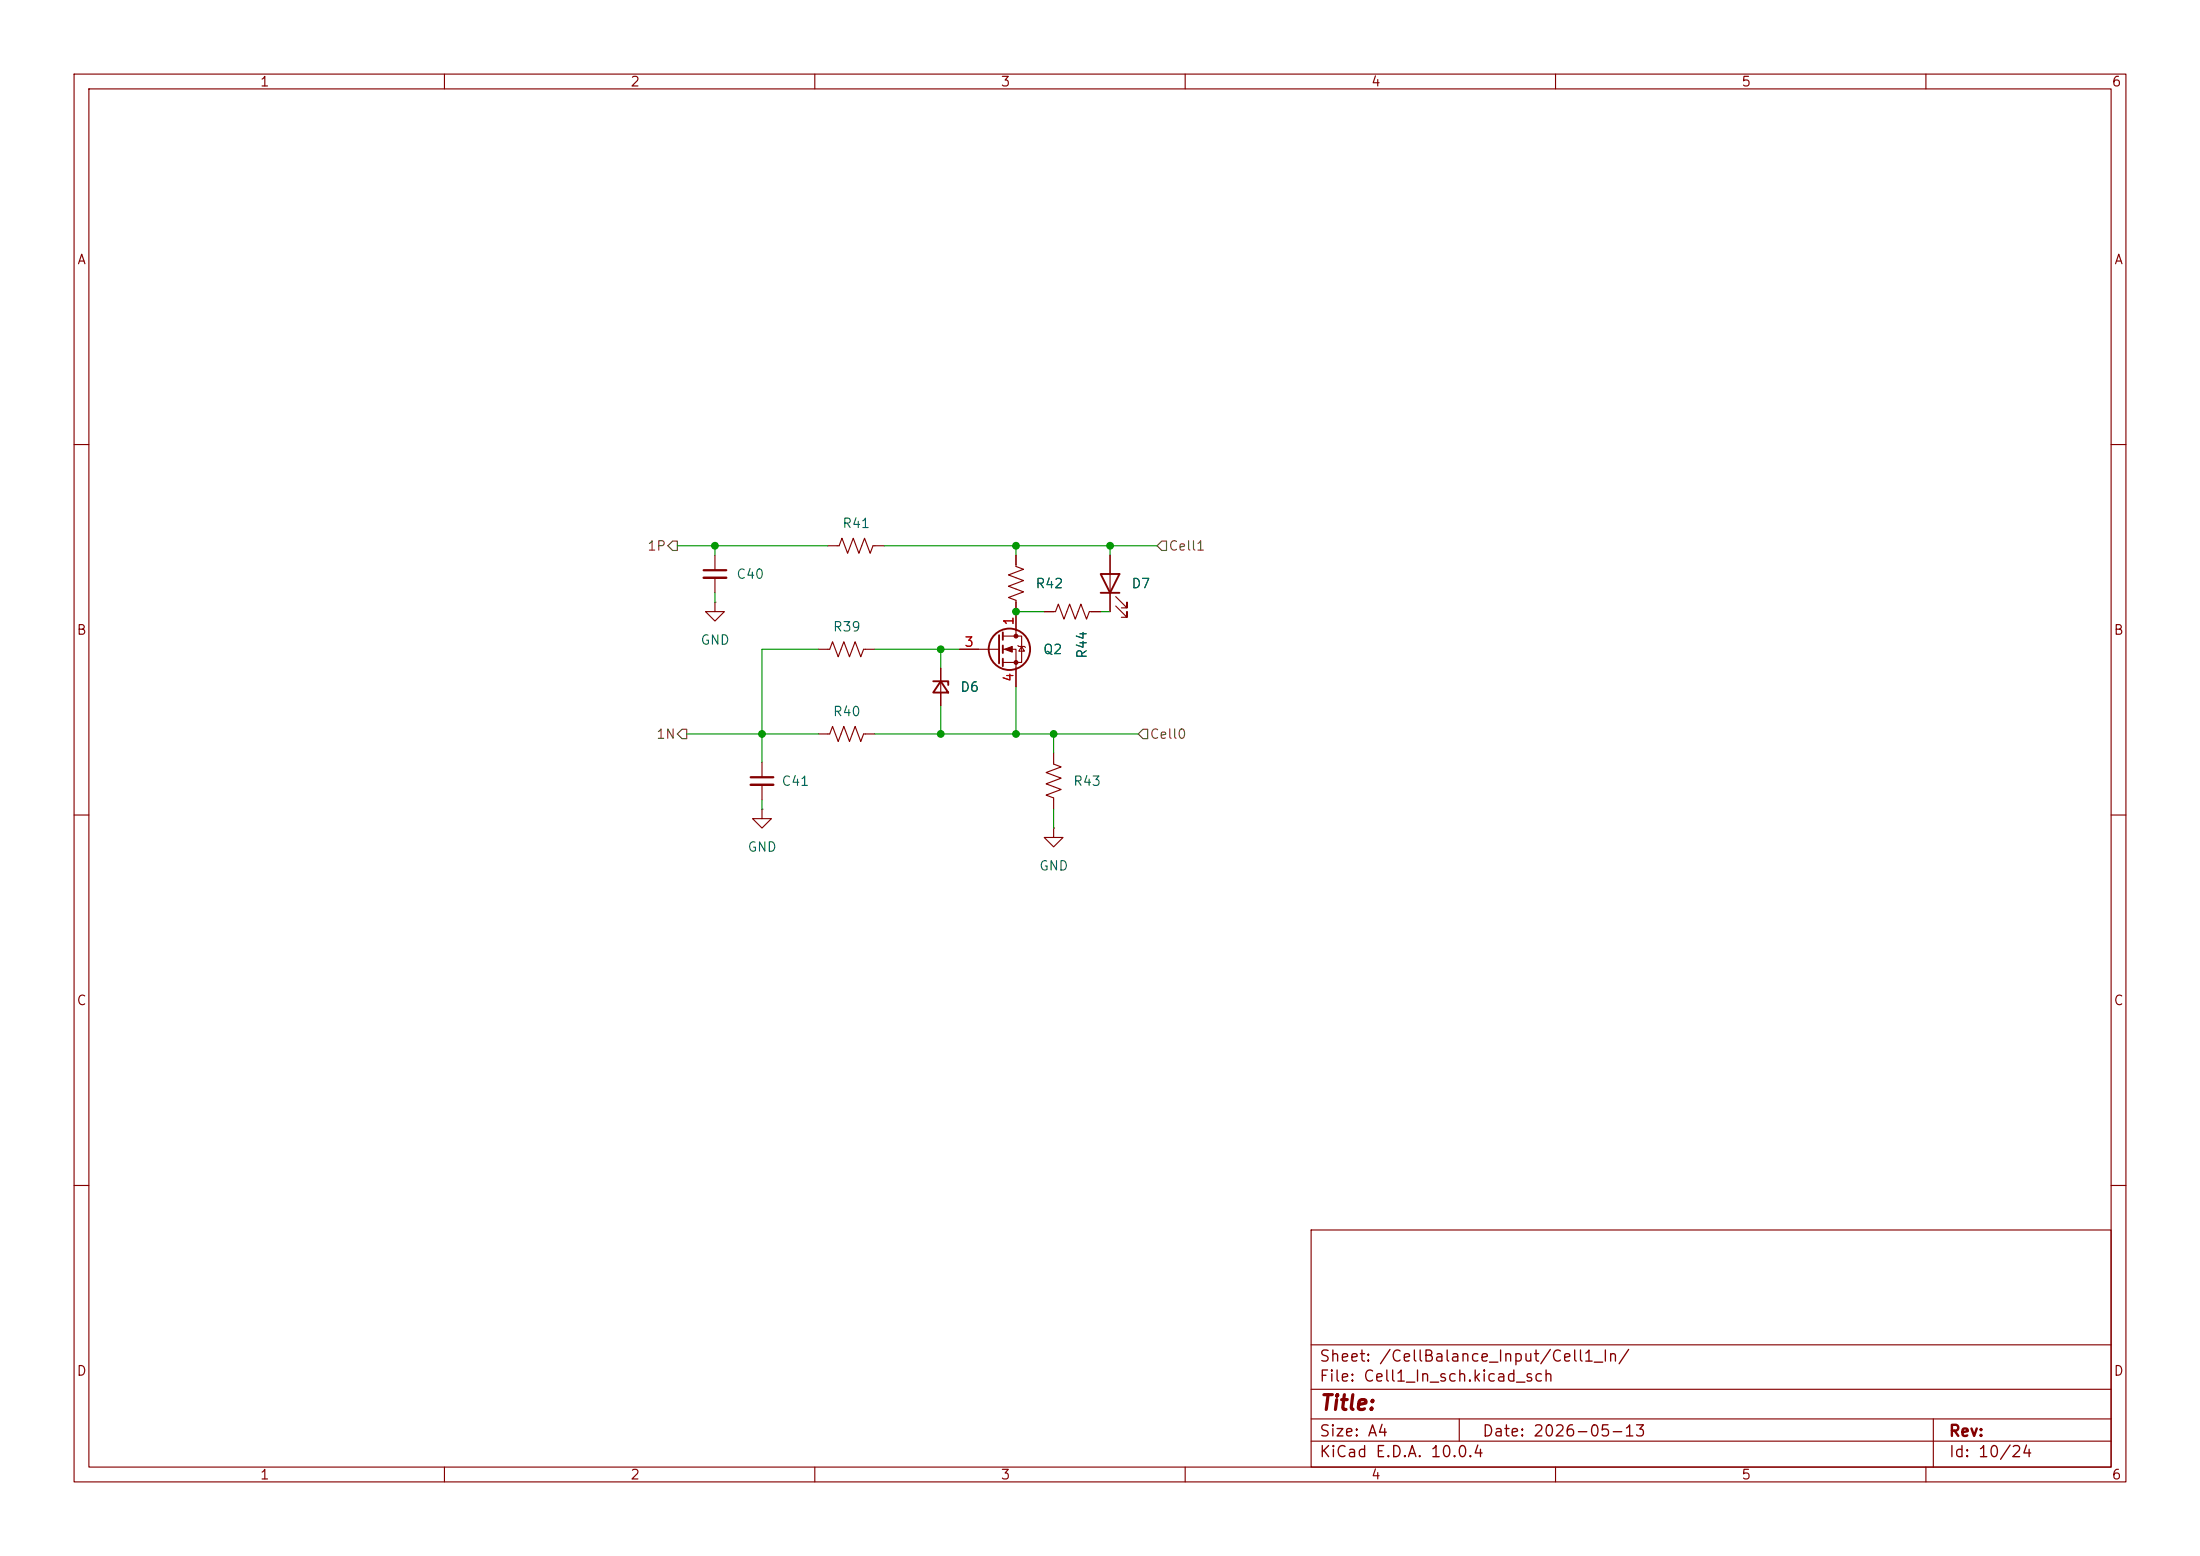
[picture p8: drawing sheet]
(kicad_sch
 (version 20260306)
 (generator "eeschema")
 (generator_version "10.0")
 (paper "A4")
 (title_block
  (date "2026-05-13"))
 (lib_symbols
  (symbol "Device:C_Small"
   (pin_numbers (hide yes))
   (pin_names
    (offset 0.254) (hide yes)) (exclude_from_sim no) (in_bom yes) (on_board yes)
   (in_pos_files yes)
   (duplicate_pin_numbers_are_jumpers no)
   (property "Reference" "C" (at 0.254 1.778 0) (show_name no) (do_not_autoplace no) (effects (font (size 1.27 1.27)) (justify left)))
   (property "Value" "C_Small" (at 0.254 -2.032 0) (show_name no) (do_not_autoplace no) (effects (font (size 1.27 1.27)) (justify left)))
   (property "Footprint" "" (at 0 0 0) (show_name no) (do_not_autoplace no) (hide yes) (effects (font (size 1.27 1.27))))
   (property "Datasheet" "" (at 0 0 0) (show_name no) (do_not_autoplace no) (hide yes) (effects (font (size 1.27 1.27))))
   (property "Description" "Unpolarized capacitor, small symbol" (at 0 0 0) (show_name no) (do_not_autoplace no) (hide yes) (effects (font (size 1.27 1.27))))
   (symbol "C_Small_0_1"
    (polyline (pts (xy -1.524 0.508) (xy 1.524 0.508)) (stroke (width 0.3048) (type default)) (fill (type none)))
    (polyline (pts (xy -1.524 -0.508) (xy 1.524 -0.508)) (stroke (width 0.3302) (type default)) (fill (type none))))
   (symbol "C_Small_1_1"
    (pin passive line (at 0 2.54 270) (length 2.032) (name "" (effects (font (size 1.27 1.27)))) (number "1" (effects (font (size 1.27 1.27)))))
    (pin passive line (at 0 -2.54 90) (length 2.032) (name "" (effects (font (size 1.27 1.27)))) (number "2" (effects (font (size 1.27 1.27))))))
   (embedded_fonts no))
  (symbol "Device:D_Zener_Small"
   (pin_numbers (hide yes))
   (pin_names
    (offset 0.254) (hide yes)) (exclude_from_sim no) (in_bom yes) (on_board yes)
   (in_pos_files yes)
   (duplicate_pin_numbers_are_jumpers no)
   (property "Reference" "D" (at 0 2.286 0) (show_name no) (do_not_autoplace no) (effects (font (size 1.27 1.27))))
   (property "Value" "D_Zener_Small" (at 0 -2.286 0) (show_name no) (do_not_autoplace no) (effects (font (size 1.27 1.27))))
   (property "Footprint" "" (at 0 0 90) (show_name no) (do_not_autoplace no) (hide yes) (effects (font (size 1.27 1.27))))
   (property "Datasheet" "" (at 0 0 90) (show_name no) (do_not_autoplace no) (hide yes) (effects (font (size 1.27 1.27))))
   (property "Description" "Zener diode, small symbol" (at 0 0 0) (show_name no) (do_not_autoplace no) (hide yes) (effects (font (size 1.27 1.27))))
   (symbol "D_Zener_Small_0_1"
    (polyline (pts (xy -0.254 1.016) (xy -0.762 1.016) (xy -0.762 -1.016)) (stroke (width 0.254) (type default)) (fill (type none)))
    (polyline (pts (xy 0.762 1.016) (xy -0.762 0) (xy 0.762 -1.016) (xy 0.762 1.016)) (stroke (width 0.254) (type default)) (fill (type none)))
    (polyline (pts (xy 0.762 0) (xy -0.762 0)) (stroke (width 0) (type default)) (fill (type none))))
   (symbol "D_Zener_Small_1_1"
    (pin passive line (at -2.54 0 0) (length 1.778) (name "K" (effects (font (size 1.27 1.27)))) (number "1" (effects (font (size 1.27 1.27)))))
    (pin passive line (at 2.54 0 180) (length 1.778) (name "A" (effects (font (size 1.27 1.27)))) (number "2" (effects (font (size 1.27 1.27))))))
   (embedded_fonts no))
  (symbol "Device:LED"
   (pin_numbers (hide yes))
   (pin_names
    (offset 1.016) (hide yes)) (exclude_from_sim no) (in_bom yes) (on_board yes)
   (in_pos_files yes)
   (duplicate_pin_numbers_are_jumpers no)
   (property "Reference" "D" (at 0 2.54 0) (show_name no) (do_not_autoplace no) (effects (font (size 1.27 1.27))))
   (property "Value" "LED" (at 0 -2.54 0) (show_name no) (do_not_autoplace no) (effects (font (size 1.27 1.27))))
   (property "Footprint" "" (at 0 0 0) (show_name no) (do_not_autoplace no) (hide yes) (effects (font (size 1.27 1.27))))
   (property "Datasheet" "" (at 0 0 0) (show_name no) (do_not_autoplace no) (hide yes) (effects (font (size 1.27 1.27))))
   (property "Description" "Light emitting diode" (at 0 0 0) (show_name no) (do_not_autoplace no) (hide yes) (effects (font (size 1.27 1.27))))
   (property "Sim.Pins" "1=K 2=A" (at 0 0 0) (show_name no) (do_not_autoplace no) (hide yes) (effects (font (size 1.27 1.27))))
   (symbol "LED_0_1"
    (polyline (pts (xy -3.048 -0.762) (xy -4.572 -2.286) (xy -3.81 -2.286) (xy -4.572 -2.286) (xy -4.572 -1.524)) (stroke (width 0) (type default)) (fill (type none)))
    (polyline (pts (xy -1.778 -0.762) (xy -3.302 -2.286) (xy -2.54 -2.286) (xy -3.302 -2.286) (xy -3.302 -1.524)) (stroke (width 0) (type default)) (fill (type none)))
    (polyline (pts (xy -1.27 0) (xy 1.27 0)) (stroke (width 0) (type default)) (fill (type none)))
    (polyline (pts (xy -1.27 -1.27) (xy -1.27 1.27)) (stroke (width 0.254) (type default)) (fill (type none)))
    (polyline (pts (xy 1.27 -1.27) (xy 1.27 1.27) (xy -1.27 0) (xy 1.27 -1.27)) (stroke (width 0.254) (type default)) (fill (type none))))
   (symbol "LED_1_1"
    (pin passive line (at -3.81 0 0) (length 2.54) (name "K" (effects (font (size 1.27 1.27)))) (number "1" (effects (font (size 1.27 1.27)))))
    (pin passive line (at 3.81 0 180) (length 2.54) (name "A" (effects (font (size 1.27 1.27)))) (number "2" (effects (font (size 1.27 1.27))))))
   (embedded_fonts no))
  (symbol "Device:R_US"
   (pin_numbers (hide yes))
   (pin_names
    (offset 0)) (exclude_from_sim no) (in_bom yes) (on_board yes)
   (in_pos_files yes)
   (duplicate_pin_numbers_are_jumpers no)
   (property "Reference" "R" (at 2.54 0 90) (show_name no) (do_not_autoplace no) (effects (font (size 1.27 1.27))))
   (property "Value" "R_US" (at -2.54 0 90) (show_name no) (do_not_autoplace no) (effects (font (size 1.27 1.27))))
   (property "Footprint" "" (at 1.016 -0.254 90) (show_name no) (do_not_autoplace no) (hide yes) (effects (font (size 1.27 1.27))))
   (property "Datasheet" "" (at 0 0 0) (show_name no) (do_not_autoplace no) (hide yes) (effects (font (size 1.27 1.27))))
   (property "Description" "Resistor, US symbol" (at 0 0 0) (show_name no) (do_not_autoplace no) (hide yes) (effects (font (size 1.27 1.27))))
   (symbol "R_US_0_1"
    (polyline (pts (xy 0 2.286) (xy 0 2.54)) (stroke (width 0) (type default)) (fill (type none)))
    (polyline (pts (xy 0 2.286) (xy 1.016 1.905) (xy 0 1.524) (xy -1.016 1.143) (xy 0 0.762)) (stroke (width 0) (type default)) (fill (type none)))
    (polyline (pts (xy 0 0.762) (xy 1.016 0.381) (xy 0 0) (xy -1.016 -0.381) (xy 0 -0.762)) (stroke (width 0) (type default)) (fill (type none)))
    (polyline (pts (xy 0 -0.762) (xy 1.016 -1.143) (xy 0 -1.524) (xy -1.016 -1.905) (xy 0 -2.286)) (stroke (width 0) (type default)) (fill (type none)))
    (polyline (pts (xy 0 -2.286) (xy 0 -2.54)) (stroke (width 0) (type default)) (fill (type none))))
   (symbol "R_US_1_1"
    (pin passive line (at 0 3.81 270) (length 1.27) (name "" (effects (font (size 1.27 1.27)))) (number "1" (effects (font (size 1.27 1.27)))))
    (pin passive line (at 0 -3.81 90) (length 1.27) (name "" (effects (font (size 1.27 1.27)))) (number "2" (effects (font (size 1.27 1.27))))))
   (embedded_fonts no))
  (symbol "Transistor_FET:RQ6E080AJ"
   (pin_names (hide yes)) (exclude_from_sim no) (in_bom yes) (on_board yes)
   (in_pos_files yes)
   (duplicate_pin_numbers_are_jumpers no)
   (property "Reference" "Q" (at 5.08 1.905 0) (show_name no) (do_not_autoplace no) (effects (font (size 1.27 1.27)) (justify left)))
   (property "Value" "RQ6E080AJ" (at 5.08 0 0) (show_name no) (do_not_autoplace no) (effects (font (size 1.27 1.27)) (justify left)))
   (property "Footprint" "Package_TO_SOT_SMD:TSOT-23-6" (at 5.08 -1.905 0) (show_name no) (do_not_autoplace no) (hide yes) (effects (font (size 1.27 1.27)
    (italic yes)) (justify left)))
   (property "Datasheet" "https://fscdn.rohm.com/en/products/databook/datasheet/discrete/transistor/mosfet/rq6e080ajtcr-e.pdf" (at 5.08 -3.81 0) (show_name no) (do_not_autoplace no) (hide yes) (effects (font (size 1.27 1.27)) (justify left)))
   (property "Description" "8A Id, 30V Vds, 16.5 mOhm RdsOn, N-Channel Small-Signal MOSFET, TSOT-23-6" (at 0 0 0) (show_name no) (do_not_autoplace no) (hide yes) (effects (font (size 1.27 1.27))))
   (symbol "RQ6E080AJ_0_1"
    (polyline (pts (xy 0.254 1.905) (xy 0.254 -1.905)) (stroke (width 0.254) (type default)) (fill (type none)))
    (polyline (pts (xy 0.254 0) (xy -2.54 0)) (stroke (width 0) (type default)) (fill (type none)))
    (polyline (pts (xy 0.762 2.286) (xy 0.762 1.27)) (stroke (width 0.254) (type default)) (fill (type none)))
    (polyline (pts (xy 0.762 0.508) (xy 0.762 -0.508)) (stroke (width 0.254) (type default)) (fill (type none)))
    (polyline (pts (xy 0.762 -1.27) (xy 0.762 -2.286)) (stroke (width 0.254) (type default)) (fill (type none)))
    (polyline (pts (xy 0.762 -1.778) (xy 3.302 -1.778) (xy 3.302 1.778) (xy 0.762 1.778)) (stroke (width 0) (type default)) (fill (type none)))
    (polyline (pts (xy 1.016 0) (xy 2.032 0.381) (xy 2.032 -0.381) (xy 1.016 0)) (stroke (width 0) (type default)) (fill (type outline)))
    (circle (center 1.651 0) (radius 2.794) (stroke (width 0.254) (type default)) (fill (type none)))
    (polyline (pts (xy 2.54 2.54) (xy 2.54 1.778)) (stroke (width 0) (type default)) (fill (type none)))
    (circle (center 2.54 1.778) (radius 0.254) (stroke (width 0) (type default)) (fill (type outline)))
    (circle (center 2.54 -1.778) (radius 0.254) (stroke (width 0) (type default)) (fill (type outline)))
    (polyline (pts (xy 2.54 -2.54) (xy 2.54 0) (xy 0.762 0)) (stroke (width 0) (type default)) (fill (type none)))
    (polyline (pts (xy 2.794 0.508) (xy 2.921 0.381) (xy 3.683 0.381) (xy 3.81 0.254)) (stroke (width 0) (type default)) (fill (type none)))
    (polyline (pts (xy 3.302 0.381) (xy 2.921 -0.254) (xy 3.683 -0.254) (xy 3.302 0.381)) (stroke (width 0) (type default)) (fill (type none))))
   (symbol "RQ6E080AJ_1_1"
    (pin passive line (at 2.54 5.08 270) (length 2.54) (name "D" (effects (font (size 1.27 1.27)))) (number "1" (effects (font (size 1.27 1.27)))))
    (pin passive line (at 2.54 5.08 270) (length 2.54) (hide yes) (name "D" (effects (font (size 1.27 1.27)))) (number "2" (effects (font (size 1.27 1.27)))))
    (pin input line (at -5.08 0 0) (length 2.54) (name "G" (effects (font (size 1.27 1.27)))) (number "3" (effects (font (size 1.27 1.27)))))
    (pin passive line (at 2.54 -5.08 90) (length 2.54) (name "S" (effects (font (size 1.27 1.27)))) (number "4" (effects (font (size 1.27 1.27)))))
    (pin passive line (at 2.54 5.08 270) (length 2.54) (hide yes) (name "D" (effects (font (size 1.27 1.27)))) (number "5" (effects (font (size 1.27 1.27)))))
    (pin passive line (at 2.54 5.08 270) (length 2.54) (hide yes) (name "D" (effects (font (size 1.27 1.27)))) (number "6" (effects (font (size 1.27 1.27))))))
   (embedded_fonts no))
  (symbol "power:GND"
   (power global)
   (pin_numbers (hide yes))
   (pin_names
    (offset 0) (hide yes)) (exclude_from_sim no) (in_bom yes) (on_board yes)
   (in_pos_files yes)
   (duplicate_pin_numbers_are_jumpers no)
   (property "Reference" "#PWR" (at 0 -6.35 0) (show_name no) (do_not_autoplace no) (hide yes) (effects (font (size 1.27 1.27))))
   (property "Value" "GND" (at 0 -3.81 0) (show_name no) (do_not_autoplace no) (effects (font (size 1.27 1.27))))
   (property "Footprint" "" (at 0 0 0) (show_name no) (do_not_autoplace no) (hide yes) (effects (font (size 1.27 1.27))))
   (property "Datasheet" "" (at 0 0 0) (show_name no) (do_not_autoplace no) (hide yes) (effects (font (size 1.27 1.27))))
   (property "Description" "Power symbol creates a global label with name \"GND\" , ground" (at 0 0 0) (show_name no) (do_not_autoplace no) (hide yes) (effects (font (size 1.27 1.27))))
   (symbol "GND_0_1"
    (polyline (pts (xy 0 0) (xy 0 -1.27) (xy 1.27 -1.27) (xy 0 -2.54) (xy -1.27 -1.27) (xy 0 -1.27)) (stroke (width 0) (type default)) (fill (type none))))
   (symbol "GND_1_1"
    (pin power_in line (at 0 0 270) (length 0) (name "" (effects (font (size 1.27 1.27)))) (number "1" (effects (font (size 1.27 1.27))))))
   (embedded_fonts no)))
 (junction
  (at 127 87.63)
  (diameter 0)
  (color 0 0 0 0))
 (junction
  (at 142.24 99.06)
  (diameter 0)
  (color 0 0 0 0))
 (junction
  (at 127 99.06)
  (diameter 0)
  (color 0 0 0 0))
 (junction
  (at 137.16 73.66)
  (diameter 0)
  (color 0 0 0 0))
 (junction
  (at 102.87 99.06)
  (diameter 0)
  (color 0 0 0 0))
 (junction
  (at 137.16 82.55)
  (diameter 0)
  (color 0 0 0 0))
 (junction
  (at 149.86 73.66)
  (diameter 0)
  (color 0 0 0 0))
 (junction
  (at 137.16 99.06)
  (diameter 0)
  (color 0 0 0 0))
 (junction
  (at 96.52 73.66)
  (diameter 0)
  (color 0 0 0 0))
 (wire
  (pts (xy 96.52 74.93) (xy 96.52 73.66))
  (stroke (width 0) (type default)))
 (wire
  (pts (xy 142.24 99.06) (xy 153.67 99.06))
  (stroke (width 0) (type default)))
 (wire
  (pts (xy 102.87 87.63) (xy 102.87 99.06))
  (stroke (width 0) (type default)))
 (wire
  (pts (xy 92.71 99.06) (xy 102.87 99.06))
  (stroke (width 0) (type default)))
 (wire
  (pts (xy 96.52 80.01) (xy 96.52 81.28))
  (stroke (width 0) (type default)))
 (wire
  (pts (xy 137.16 82.55) (xy 140.97 82.55))
  (stroke (width 0) (type default)))
 (wire
  (pts (xy 127 90.17) (xy 127 87.63))
  (stroke (width 0) (type default)))
 (wire
  (pts (xy 127 99.06) (xy 127 95.25))
  (stroke (width 0) (type default)))
 (wire
  (pts (xy 127 87.63) (xy 129.54 87.63))
  (stroke (width 0) (type default)))
 (wire
  (pts (xy 137.16 99.06) (xy 142.24 99.06))
  (stroke (width 0) (type default)))
 (wire
  (pts (xy 118.11 99.06) (xy 127 99.06))
  (stroke (width 0) (type default)))
 (wire
  (pts (xy 91.44 73.66) (xy 96.52 73.66))
  (stroke (width 0) (type default)))
 (wire
  (pts (xy 137.16 99.06) (xy 127 99.06))
  (stroke (width 0) (type default)))
 (wire
  (pts (xy 118.11 87.63) (xy 127 87.63))
  (stroke (width 0) (type default)))
 (wire
  (pts (xy 119.38 73.66) (xy 137.16 73.66))
  (stroke (width 0) (type default)))
 (wire
  (pts (xy 149.86 73.66) (xy 156.21 73.66))
  (stroke (width 0) (type default)))
 (wire
  (pts (xy 137.16 92.71) (xy 137.16 99.06))
  (stroke (width 0) (type default)))
 (wire
  (pts (xy 102.87 87.63) (xy 110.49 87.63))
  (stroke (width 0) (type default)))
 (wire
  (pts (xy 102.87 99.06) (xy 102.87 102.87))
  (stroke (width 0) (type default)))
 (wire
  (pts (xy 149.86 74.93) (xy 149.86 73.66))
  (stroke (width 0) (type default)))
 (wire
  (pts (xy 96.52 73.66) (xy 111.76 73.66))
  (stroke (width 0) (type default)))
 (wire
  (pts (xy 137.16 73.66) (xy 149.86 73.66))
  (stroke (width 0) (type default)))
 (wire
  (pts (xy 148.59 82.55) (xy 149.86 82.55))
  (stroke (width 0) (type default)))
 (wire
  (pts (xy 137.16 74.93) (xy 137.16 73.66))
  (stroke (width 0) (type default)))
 (wire
  (pts (xy 142.24 99.06) (xy 142.24 101.6))
  (stroke (width 0) (type default)))
 (wire
  (pts (xy 102.87 107.95) (xy 102.87 109.22))
  (stroke (width 0) (type default)))
 (wire
  (pts (xy 142.24 109.22) (xy 142.24 111.76))
  (stroke (width 0) (type default)))
 (wire
  (pts (xy 102.87 99.06) (xy 110.49 99.06))
  (stroke (width 0) (type default)))
 (hierarchical_label "Cell1"
  (shape input)
  (at 156.21 73.66 0)
  (effects (font (size 1.27 1.27)) (justify left)))
 (hierarchical_label "Cell0"
  (shape input)
  (at 153.67 99.06 0)
  (effects (font (size 1.27 1.27)) (justify left)))
 (hierarchical_label "1N"
  (shape output)
  (at 92.71 99.06 180)
  (effects (font (size 1.27 1.27)) (justify right)))
 (hierarchical_label "1P"
  (shape output)
  (at 91.44 73.66 180)
  (effects (font (size 1.27 1.27)) (justify right)))
 (symbol
  (lib_id "power:GND")
  (at 142.24 111.76 0)
  (unit 1)
  (body_style 1)
  (exclude_from_sim no)
  (in_bom yes)
  (on_board yes)
  (in_pos_files yes)
  (dnp no)
  (fields_autoplaced yes)
  (property "Reference" "#PWR090" (at 142.24 118.11 0) (hide yes) (show_name no) (do_not_autoplace no) (effects (font (size 1.27 1.27))))
  (property "Value" "GND" (at 142.24 116.84 0) (show_name no) (do_not_autoplace no) (effects (font (size 1.27 1.27))))
  (property "Footprint" "" (at 142.24 111.76 0) (hide yes) (show_name no) (do_not_autoplace no) (effects (font (size 1.27 1.27))))
  (property "Datasheet" "" (at 142.24 111.76 0) (hide yes) (show_name no) (do_not_autoplace no) (effects (font (size 1.27 1.27))))
  (property "Description" "Power symbol creates a global label with name \"GND\" , ground" (at 142.24 111.76 0) (hide yes) (show_name no) (do_not_autoplace no) (effects (font (size 1.27 1.27))))
  (pin "1"))
 (symbol
  (lib_id "Device:R_US")
  (at 115.57 73.66 90)
  (unit 1)
  (body_style 1)
  (exclude_from_sim no)
  (in_bom yes)
  (on_board yes)
  (in_pos_files yes)
  (dnp no)
  (property "Reference" "R41" (at 115.57 70.612 90) (show_name no) (do_not_autoplace no) (effects (font (size 1.27 1.27))))
  (property "Value" "CRT05F7E1000" (at 115.57 69.85 90) (hide yes) (show_name no) (do_not_autoplace no) (effects (font (size 1.27 1.27))))
  (property "Footprint" "Resistor_SMD:R_0805_2012Metric_Pad1.20x1.40mm_HandSolder" (at 115.824 72.644 90) (hide yes) (show_name no) (do_not_autoplace no) (effects (font (size 1.27 1.27))))
  (property "Datasheet" "" (at 115.57 73.66 0) (hide yes) (show_name no) (do_not_autoplace no) (effects (font (size 1.27 1.27))))
  (property "Description" "RES.(2012) 0805 100 Ohms 1% 1/8W 100PPM" (at 115.57 73.66 0) (hide yes) (show_name no) (do_not_autoplace no) (effects (font (size 1.27 1.27))))
  (pin "2")
  (pin "1"))
 (symbol
  (lib_id "Device:R_US")
  (at 114.3 87.63 90)
  (unit 1)
  (body_style 1)
  (exclude_from_sim no)
  (in_bom yes)
  (on_board yes)
  (in_pos_files yes)
  (dnp no)
  (property "Reference" "R39" (at 114.3 84.582 90) (show_name no) (do_not_autoplace no) (effects (font (size 1.27 1.27))))
  (property "Value" "CRT05F7E1001" (at 114.3 83.82 90) (hide yes) (show_name no) (do_not_autoplace no) (effects (font (size 1.27 1.27))))
  (property "Footprint" "Resistor_SMD:R_0805_2012Metric_Pad1.20x1.40mm_HandSolder" (at 114.554 86.614 90) (hide yes) (show_name no) (do_not_autoplace no) (effects (font (size 1.27 1.27))))
  (property "Datasheet" "" (at 114.3 87.63 0) (hide yes) (show_name no) (do_not_autoplace no) (effects (font (size 1.27 1.27))))
  (property "Description" "RES.(2012) 0805 1K Ohms 1% 1/8W-S 100PPM" (at 114.3 87.63 0) (hide yes) (show_name no) (do_not_autoplace no) (effects (font (size 1.27 1.27))))
  (pin "2")
  (pin "1"))
 (symbol
  (lib_id "Device:R_US")
  (at 142.24 105.41 0)
  (unit 1)
  (body_style 1)
  (exclude_from_sim no)
  (in_bom yes)
  (on_board yes)
  (in_pos_files yes)
  (dnp no)
  (property "Reference" "R43" (at 144.78 105.41 0) (show_name no) (do_not_autoplace no) (effects (font (size 1.27 1.27)) (justify left)))
  (property "Value" "0805S8F0000TDE" (at 144.78 106.6799 0) (hide yes) (show_name no) (do_not_autoplace no) (effects (font (size 1.27 1.27)) (justify left)))
  (property "Footprint" "Resistor_SMD:R_0805_2012Metric_Pad1.20x1.40mm_HandSolder" (at 143.256 105.664 90) (hide yes) (show_name no) (do_not_autoplace no) (effects (font (size 1.27 1.27))))
  (property "Datasheet" "" (at 142.24 105.41 0) (hide yes) (show_name no) (do_not_autoplace no) (effects (font (size 1.27 1.27))))
  (property "Description" "RES.(2012) 0805 0 Ohms 1% 1/8W-S 800PPM" (at 142.24 105.41 0) (hide yes) (show_name no) (do_not_autoplace no) (effects (font (size 1.27 1.27))))
  (pin "2")
  (pin "1"))
 (symbol
  (lib_id "Device:LED")
  (at 149.86 78.74 90)
  (unit 1)
  (body_style 1)
  (exclude_from_sim no)
  (in_bom yes)
  (on_board yes)
  (in_pos_files yes)
  (dnp no)
  (property "Reference" "D7" (at 152.654 78.74 90) (show_name no) (do_not_autoplace no) (effects (font (size 1.27 1.27)) (justify right)))
  (property "Value" "HL-PSC-2012S9AC" (at 153.67 81.5974 90) (hide yes) (show_name no) (do_not_autoplace no) (effects (font (size 1.27 1.27)) (justify right)))
  (property "Footprint" "LED_SMD:LED_0805_2012Metric_Pad1.15x1.40mm_HandSolder" (at 149.86 78.74 0) (hide yes) (show_name no) (do_not_autoplace no) (effects (font (size 1.27 1.27))))
  (property "Datasheet" "" (at 149.86 78.74 0) (hide yes) (show_name no) (do_not_autoplace no) (effects (font (size 1.27 1.27))))
  (property "Description" "LED SMD 0805 RED 110mcd 120° WATER CLEAR" (at 149.86 78.74 0) (hide yes) (show_name no) (do_not_autoplace no) (effects (font (size 1.27 1.27))))
  (property "Sim.Pins" "1=K 2=A" (at 149.86 78.74 0) (hide yes) (show_name no) (do_not_autoplace no) (effects (font (size 1.27 1.27))))
  (pin "1")
  (pin "2"))
 (symbol
  (lib_id "power:GND")
  (at 102.87 109.22 0)
  (unit 1)
  (body_style 1)
  (exclude_from_sim no)
  (in_bom yes)
  (on_board yes)
  (in_pos_files yes)
  (dnp no)
  (fields_autoplaced yes)
  (property "Reference" "#PWR091" (at 102.87 115.57 0) (hide yes) (show_name no) (do_not_autoplace no) (effects (font (size 1.27 1.27))))
  (property "Value" "GND" (at 102.87 114.3 0) (show_name no) (do_not_autoplace no) (effects (font (size 1.27 1.27))))
  (property "Footprint" "" (at 102.87 109.22 0) (hide yes) (show_name no) (do_not_autoplace no) (effects (font (size 1.27 1.27))))
  (property "Datasheet" "" (at 102.87 109.22 0) (hide yes) (show_name no) (do_not_autoplace no) (effects (font (size 1.27 1.27))))
  (property "Description" "Power symbol creates a global label with name \"GND\" , ground" (at 102.87 109.22 0) (hide yes) (show_name no) (do_not_autoplace no) (effects (font (size 1.27 1.27))))
  (pin "1"))
 (symbol
  (lib_id "Device:R_US")
  (at 144.78 82.55 270)
  (unit 1)
  (body_style 1)
  (exclude_from_sim no)
  (in_bom yes)
  (on_board yes)
  (in_pos_files yes)
  (dnp no)
  (fields_autoplaced yes)
  (property "Reference" "R44" (at 146.0501 85.09 0) (show_name no) (do_not_autoplace no) (effects (font (size 1.27 1.27)) (justify left)))
  (property "Value" "0805S8F4700T5E" (at 143.5101 85.09 0) (hide yes) (show_name no) (do_not_autoplace no) (effects (font (size 1.27 1.27)) (justify left)))
  (property "Footprint" "Resistor_SMD:R_0805_2012Metric_Pad1.20x1.40mm_HandSolder" (at 144.526 83.566 90) (hide yes) (show_name no) (do_not_autoplace no) (effects (font (size 1.27 1.27))))
  (property "Datasheet" "" (at 144.78 82.55 0) (hide yes) (show_name no) (do_not_autoplace no) (effects (font (size 1.27 1.27))))
  (property "Description" "RES.(2012) 0805 470 Ohms 1% 1/8W-S 100PPM" (at 144.78 82.55 0) (hide yes) (show_name no) (do_not_autoplace no) (effects (font (size 1.27 1.27))))
  (pin "1")
  (pin "2"))
 (symbol
  (lib_id "Device:D_Zener_Small")
  (at 127 92.71 270)
  (unit 1)
  (body_style 1)
  (exclude_from_sim no)
  (in_bom yes)
  (on_board yes)
  (in_pos_files yes)
  (dnp no)
  (property "Reference" "D6" (at 129.54 92.71 90) (show_name no) (do_not_autoplace no) (effects (font (size 1.27 1.27)) (justify left)))
  (property "Value" "BZX584C4V7_R2_00001" (at 127 94.996 90) (hide yes) (show_name no) (do_not_autoplace no) (effects (font (size 1.27 1.27)) (justify left)))
  (property "Footprint" "Diode_SMD:D_SOD-523" (at 127 92.71 90) (hide yes) (show_name no) (do_not_autoplace no) (effects (font (size 1.27 1.27))))
  (property "Datasheet" "" (at 127 92.71 90) (hide yes) (show_name no) (do_not_autoplace no) (effects (font (size 1.27 1.27))))
  (property "Description" "DIODE ZENER 200mW 4.7V ±5% SOD523 SMT" (at 127 92.71 0) (hide yes) (show_name no) (do_not_autoplace no) (effects (font (size 1.27 1.27))))
  (pin "1")
  (pin "2"))
 (symbol
  (lib_id "Device:R_US")
  (at 137.16 78.74 0)
  (unit 1)
  (body_style 1)
  (exclude_from_sim no)
  (in_bom yes)
  (on_board yes)
  (in_pos_files yes)
  (dnp no)
  (property "Reference" "R42" (at 139.7 78.74 0) (show_name no) (do_not_autoplace no) (effects (font (size 1.27 1.27)) (justify left)))
  (property "Value" "HP122WJ0100T4E" (at 139.7 80.0099 0) (hide yes) (show_name no) (do_not_autoplace no) (effects (font (size 1.27 1.27)) (justify left)))
  (property "Footprint" "Resistor_SMD:R_2512_6332Metric_Pad1.40x3.35mm_HandSolder" (at 138.176 78.994 90) (hide yes) (show_name no) (do_not_autoplace no) (effects (font (size 1.27 1.27))))
  (property "Datasheet" "" (at 137.16 78.74 0) (hide yes) (show_name no) (do_not_autoplace no) (effects (font (size 1.27 1.27))))
  (property "Description" "RES.(6432) 2512 10 Ohms 5% 2W 200PPM" (at 137.16 78.74 0) (hide yes) (show_name no) (do_not_autoplace no) (effects (font (size 1.27 1.27))))
  (pin "2")
  (pin "1"))
 (symbol
  (lib_id "Device:C_Small")
  (at 102.87 105.41 0)
  (unit 1)
  (body_style 1)
  (exclude_from_sim no)
  (in_bom yes)
  (on_board yes)
  (in_pos_files yes)
  (dnp no)
  (property "Reference" "C41" (at 105.41 105.41 0) (show_name no) (do_not_autoplace no) (effects (font (size 1.27 1.27)) (justify left)))
  (property "Value" "200n 805" (at 105.41 106.6862 0) (hide yes) (show_name no) (do_not_autoplace no) (effects (font (size 1.27 1.27)) (justify left)))
  (property "Footprint" "Capacitor_SMD:C_0805_2012Metric" (at 102.87 105.41 0) (hide yes) (show_name no) (do_not_autoplace no) (effects (font (size 1.27 1.27))))
  (property "Datasheet" "" (at 102.87 105.41 0) (hide yes) (show_name no) (do_not_autoplace no) (effects (font (size 1.27 1.27))))
  (property "Description" "Unpolarized capacitor, small symbol" (at 102.87 105.41 0) (hide yes) (show_name no) (do_not_autoplace no) (effects (font (size 1.27 1.27))))
  (pin "1")
  (pin "2"))
 (symbol
  (lib_id "power:GND")
  (at 96.52 81.28 0)
  (unit 1)
  (body_style 1)
  (exclude_from_sim no)
  (in_bom yes)
  (on_board yes)
  (in_pos_files yes)
  (dnp no)
  (fields_autoplaced yes)
  (property "Reference" "#PWR092" (at 96.52 87.63 0) (hide yes) (show_name no) (do_not_autoplace no) (effects (font (size 1.27 1.27))))
  (property "Value" "GND" (at 96.52 86.36 0) (show_name no) (do_not_autoplace no) (effects (font (size 1.27 1.27))))
  (property "Footprint" "" (at 96.52 81.28 0) (hide yes) (show_name no) (do_not_autoplace no) (effects (font (size 1.27 1.27))))
  (property "Datasheet" "" (at 96.52 81.28 0) (hide yes) (show_name no) (do_not_autoplace no) (effects (font (size 1.27 1.27))))
  (property "Description" "Power symbol creates a global label with name \"GND\" , ground" (at 96.52 81.28 0) (hide yes) (show_name no) (do_not_autoplace no) (effects (font (size 1.27 1.27))))
  (pin "1"))
 (symbol
  (lib_id "Device:R_US")
  (at 114.3 99.06 90)
  (unit 1)
  (body_style 1)
  (exclude_from_sim no)
  (in_bom yes)
  (on_board yes)
  (in_pos_files yes)
  (dnp no)
  (property "Reference" "R40" (at 114.3 96.012 90) (show_name no) (do_not_autoplace no) (effects (font (size 1.27 1.27))))
  (property "Value" "CRT05F7E1000" (at 114.3 95.25 90) (hide yes) (show_name no) (do_not_autoplace no) (effects (font (size 1.27 1.27))))
  (property "Footprint" "Resistor_SMD:R_0805_2012Metric_Pad1.20x1.40mm_HandSolder" (at 114.554 98.044 90) (hide yes) (show_name no) (do_not_autoplace no) (effects (font (size 1.27 1.27))))
  (property "Datasheet" "" (at 114.3 99.06 0) (hide yes) (show_name no) (do_not_autoplace no) (effects (font (size 1.27 1.27))))
  (property "Description" "RES.(2012) 0805 100 Ohms 1% 1/8W 100PPM" (at 114.3 99.06 0) (hide yes) (show_name no) (do_not_autoplace no) (effects (font (size 1.27 1.27))))
  (pin "2")
  (pin "1"))
 (symbol
  (lib_id "Transistor_FET:RQ6E080AJ")
  (at 134.62 87.63 0)
  (unit 1)
  (body_style 1)
  (exclude_from_sim no)
  (in_bom yes)
  (on_board yes)
  (in_pos_files yes)
  (dnp no)
  (property "Reference" "Q2" (at 140.716 87.63 0) (show_name no) (do_not_autoplace no) (effects (font (size 1.27 1.27)) (justify left)))
  (property "Value" "RQ6E080AJ" (at 140.97 88.8999 0) (hide yes) (show_name no) (do_not_autoplace no) (effects (font (size 1.27 1.27)) (justify left)))
  (property "Footprint" "SamacSys_Parts:SOTFL50P160X60-6N" (at 139.7 89.535 0) (hide yes) (show_name no) (do_not_autoplace no) (effects (font (size 1.27 1.27)
    (italic yes)) (justify left)))
  (property "Datasheet" "https://fscdn.rohm.com/en/products/databook/datasheet/discrete/transistor/mosfet/rq6e080ajtcr-e.pdf" (at 139.7 91.44 0) (hide yes) (show_name no) (do_not_autoplace no) (effects (font (size 1.27 1.27)) (justify left)))
  (property "Description" "8A Id, 30V Vds, 16.5 mOhm RdsOn, N-Channel Small-Signal MOSFET, TSOT-23-6" (at 134.62 87.63 0) (hide yes) (show_name no) (do_not_autoplace no) (effects (font (size 1.27 1.27))))
  (pin "6")
  (pin "1")
  (pin "5")
  (pin "4")
  (pin "2")
  (pin "3"))
 (symbol
  (lib_id "Device:C_Small")
  (at 96.52 77.47 0)
  (unit 1)
  (body_style 1)
  (exclude_from_sim no)
  (in_bom yes)
  (on_board yes)
  (in_pos_files yes)
  (dnp no)
  (property "Reference" "C40" (at 99.314 77.47 0) (show_name no) (do_not_autoplace no) (effects (font (size 1.27 1.27)) (justify left)))
  (property "Value" "200n 805" (at 99.06 78.7462 0) (hide yes) (show_name no) (do_not_autoplace no) (effects (font (size 1.27 1.27)) (justify left)))
  (property "Footprint" "Capacitor_SMD:C_0805_2012Metric" (at 96.52 77.47 0) (hide yes) (show_name no) (do_not_autoplace no) (effects (font (size 1.27 1.27))))
  (property "Datasheet" "" (at 96.52 77.47 0) (hide yes) (show_name no) (do_not_autoplace no) (effects (font (size 1.27 1.27))))
  (property "Description" "Unpolarized capacitor, small symbol" (at 96.52 77.47 0) (hide yes) (show_name no) (do_not_autoplace no) (effects (font (size 1.27 1.27))))
  (pin "1")
  (pin "2")))
